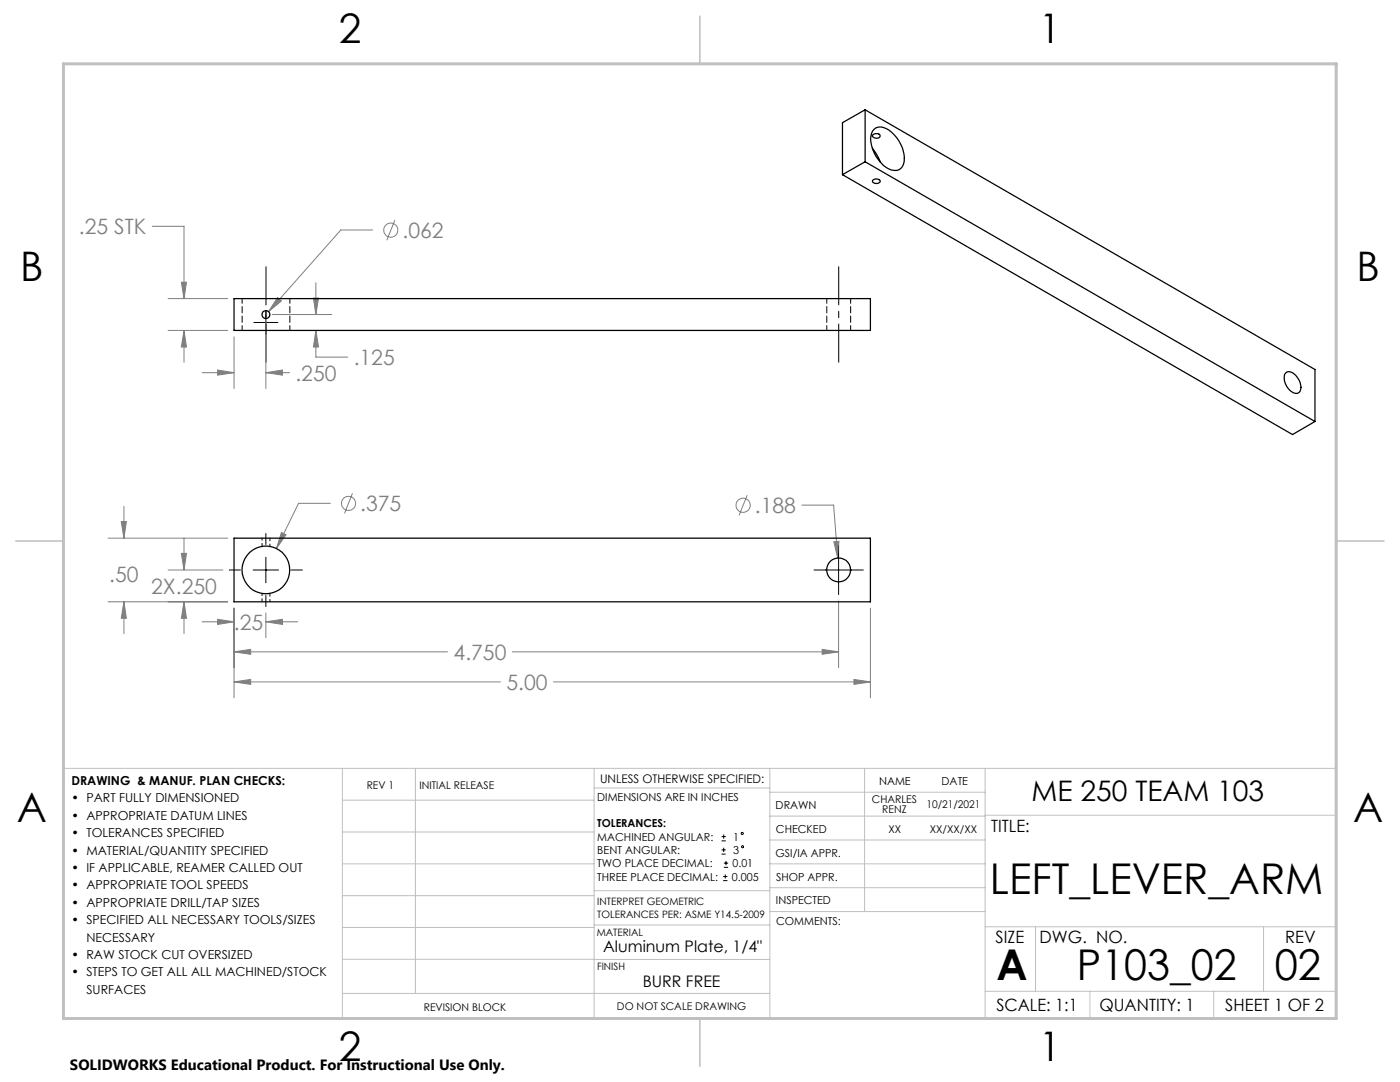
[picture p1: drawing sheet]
<svg xmlns="http://www.w3.org/2000/svg" width="279mm" height="216mm" viewBox="0 0 279 216" stroke-linecap="round" stroke-linejoin="round" font-family="sans-serif">
<g fill="none" stroke="#808080" stroke-width=".2">
<path d="M30.4 45.2h6.3v14.4M33.5 59.6h11.9M36.2 56.3h1l-.5 3.3zM55.4 59.4l.8 .6-2.6 2.2zM62.5 59.5h1.1l-.6 3.3zM63 56.4v6.4M74.4 45.9h-6.4l-14.4 16.3M78.8 43.9l-1.6 4M33.5 65.9h11.9M36.7 65.9l.5 3.4h-1zM36.7 65.9v6.4M40.4 74.4h6.3"/>
<path d="M43.4 73.8l3.3 .6-3.3 .5zM46.7 67.2v10.3M53.1 74.4l3.3-.6v1.1zM53.1 64v13.5M53.1 74.4h4.7M54.3 62.8h11.9M63 65.9l.6 3.4h-1.1zM63 65.9v5.4h6.4M70.3 98.4l-1.5 4M149.1 98.8l-1.6 4M21.6 107.4h23.8M24.2 104.1h1l-.5 3.3z"/>
<path d="M24.7 101v6.4M33.5 113.7h11M36.2 110.4h1l-.5 3.3zM36.7 107.4v6.3M56.2 106.3l.9 .4-1.9 2.7zM65.9 100.4h-6.3l-4.4 9M160 100.8h6.4l.8 10.5M166.4 108.1l1-.1-.2 3.3zM167.4 119.9v13.3M21.6 120.1h23.8M24.7 120.1l.5 3.3h-1zM24.7 120.1v6.3"/>
<path d="M36.7 120.1l.5 3.3h-1zM36.7 120.1v6.3M40.4 124.1h6.3M43.4 123.6l3.3 .5-3.3 .5zM46.7 136.1l3.3-.5v1zM46.7 130.1l3.3-.5v1zM46.7 121.4v17.8M46.7 136.1h53.2M46.7 130.1h42.6M53.1 124.1l3.3-.5v1zM53.1 122.3v4.9M53.1 124.1h6.3"/>
<path d="M102.2 130.1h65.2M110.5 136.1h63.2M164.1 129.6l3.3 .5-3.3 .5zM170.4 135.6l3.3 .5-3.3 .5zM173.7 121.4v17.8"/>
<circle cx="78" cy="45.9" r="1.42"/>
<circle cx="69.6" cy="100.4" r="1.41"/>
<circle cx="148.3" cy="100.8" r="1.41"/>
</g>
<g fill="none" stroke="#000" stroke-width=".2">
<path d="M50.7 64.3h4.8M53.1 61.9v4.8M45.8 113.7h2.2M50.5 113.7h5.1M53.1 106.4v2.3M53.1 111.2v5.1M53.1 118.8v2.2M58.1 113.7h2.3M162.5 113.7h9.8M167.4 108.8v9.8M144 167.8h.9M144 166.9h.9"/>
<path d="M144 170.4h.8M144 169.6h.8M144.3 175.7h.9M144.3 174.9h.9M144.4 166.5v.9M144.4 169.2v.8M144.5 173.1h.8M144.5 172.2h.8M144.7 174.5v.8M144.9 171.8v.8"/>
<circle cx="148.1" cy="166.3" r=".21"/>
<circle cx="148.2" cy="169" r=".21"/>
</g>
<path d="M53.1 72.3v-19.1M167.4 72.3v-19.1" fill="none" stroke="#000" stroke-width=".2" stroke-dasharray="15.2 1.3 1.3 1.3" stroke-dashoffset="7.6"/>
<g fill="none" stroke="#c0c0c0" stroke-width=".2">
<path d="M12.7 153.3h254v49.9h-240M68.3 153.3v49.9M68.3 159.7h50.3M82.9 153.3v44.9M118.6 153.3v49.9M118.6 157.2h35M153.6 153.3v49.9M153.6 158.1h43M172.5 153.3v28.6M196.6 153.3v49.9M68.3 166h50.3M68.3 178.7h50.3"/>
<path d="M68.3 172.4h50.3M118.6 177.7h35M153.6 162.8h43M153.6 177.1h43M153.6 172.4h43M153.6 167.6h43M196.6 162.7h70.1M68.3 198.2h85.3M68.3 191.4l85.3 .1M68.3 185.1h50.3M118.6 184.6h35M153.6 181.9h43"/>
<path d="M196.6 184.9h70.1M196.6 197.8h70.1M206.7 184.9v12.9M217.5 197.8v5.4M242.2 197.8v5.4M252.2 184.9v12.9"/>
</g>
<path d="M139.7 3.2v9.5M3.1 107.9h9.6M266.7 107.9h9.5M139.7 203.2v9.6" fill="none" stroke="#c0c0c0" stroke-width=".3"/>
<path d="M12.7 12.7h254v190.5h-254z" fill="none" stroke="#c0c0c0" stroke-width=".6"/>
<path d="M46.7 136.1l3.3-.5v1zM170.4 135.6l3.3 .5-3.3 .5zM24.2 104.1h1l-.5 3.3zM24.7 120.1l.5 3.3h-1zM56.2 106.3l-1 3.1 1.9-2.7zM166.4 108.1l.8 3.2 .2-3.3zM53.1 124.1l3.3-.5v1zM43.4 123.6l3.3 .5-3.3 .5zM36.7 120.1l.5 3.3h-1zM36.2 110.4h1l-.5 3.3zM164.1 129.6l3.3 .5-3.3 .5zM46.7 130.1l3.3-.5v1zM36.2 56.3h1l-.5 3.3zM36.7 65.9l.5 3.4h-1zM55.4 59.4l-1.8 2.8 2.6-2.2zM62.5 59.5h1.1l-.6 3.3zM63 65.9l.6 3.4h-1.1zM53.1 74.4l3.3-.6v1.1zM43.4 73.8l3.3 .6-3.3 .5z" fill="#808080"/>
<g fill="none" stroke="#000" stroke-width=".25">
<path d="M168.1 34.9l89.9 51.8 4.4-2.6M172.6 21.9l89.8 51.8v10.4M172.6 32.3l89.8 51.8M172.6 21.9v10.4M172.6 32.3l-4.5 2.6M172.6 21.9l-4.5 2.6v10.4M174.1 29.6l.8 1.1 .8 1.6M174.1 27a1.02 1.02 0 0 1 1.5 0 .78 .78 0 0 1-.7 .6 .78 .78 0 0 1-.8-.6zM174.2 36l.7-.3a.59 .59 0 0 1 .7 .6l-.7 .3a.58 .58 0 0 1-.7-.6zM174.5 25.8a2.32 2.32 0 0 1 2.9 .2 7 7 0 0 1 2.9 6.8 1.86 1.86 0 0 1-2.9 .9 7.1 7.1 0 0 1-3.6-6.6l.4-1zM46.7 59.6h127v6.3h-127zM256.5 74.5a1.4 1.4 0 0 1 2.1 .4 2.76 2.76 0 0 1 .7 3.4 1.65 1.65 0 0 1-2.2-.8 2.84 2.84 0 0 1-.6-3z"/>
<path d="M46.7 107.4h127v12.7h-127z"/>
<circle cx="53.1" cy="62.8" r=".79"/>
<circle cx="53.1" cy="113.7" r="4.8"/>
<circle cx="167.4" cy="113.7" r="2.39"/>
</g>
<path d="M52.3 107.4v1.6M52.3 118.4v1.7M53.9 109v-1.6M53.9 120.1v-1.7" fill="none" stroke="#000" stroke-width=".2" stroke-dasharray="1.3 .6" stroke-dashoffset=".8"/>
<path d="M48.3 59.6v6.3M165 59.6v6.3M57.8 65.9v-6.3M169.8 65.9v-6.3" fill="none" stroke="#000" stroke-width=".2" stroke-dasharray="1.3 .6" stroke-dashoffset=".3"/>
<g font-size="8.5">
<text x="197.6" y="178.4">LEFT_LEVER_ARM</text>
<text x="198.9" y="195.5">A</text>
<text x="214.9" y="195.5">P103_02</text>
<text x="254.4" y="195.5">02</text>
</g>
<g font-size="8.1">
<text x="67.6" y="8.5">2</text>
<text x="207.3" y="8.5">1</text>
<text x="4" y="56.1">B</text>
<text x="270.7" y="56.1">B</text>
<text x="3.3" y="164.1">A</text>
<text x="270" y="164.1">A</text>
<text x="67.6" y="211.7">2</text>
<text x="207.3" y="211.7">1</text>
</g>
<text font-size="5.6" x="205.9" y="159.9">ME 250 TEAM 103</text>
<g font-size="4.2" fill="#808080">
<text x="15.8" y="46.7">.25 STK</text>
<text x="80.3" y="47.5">.062</text>
<text x="59" y="75.9">.250</text>
<text x="70.6" y="72.9">.125</text>
<text x="71.9" y="102">.375</text>
<text x="150.6" y="102.4">.188</text>
<text x="21.8" y="116.2">.50</text>
<text x="30.2" y="118.6">2X.250</text>
<text x="46.7" y="125.7">.25</text>
<text x="90.5" y="131.6">4.750</text>
<text x="101.1" y="137.7">5.00</text>
</g>
<g font-size="3.4">
<text x="197.8" y="166">TITLE:</text>
<text x="198.7" y="188.1">SIZE</text>
<text x="207.5" y="188.1">DWG. NO.</text>
<text x="256.5" y="188.2">REV</text>
<text x="198.8" y="201.7">SCALE: 1:1</text>
<text x="219.4" y="201.7">QUANTITY: 1</text>
<text x="244.5" y="201.7">SHEET 1 OF 2</text>
</g>
<g font-size="3.2">
<text x="120.4" y="189.9">Aluminum Plate, 1/4&quot;</text>
<text x="128.3" y="197">BURR FREE</text>
</g>
<text font-size="3" x="14" y="213.5">SOLIDWORKS Educational Product. For Instructional Use Only.</text>
<g font-size="2.5">
<text x="14.2" y="156.7">DRAWING &amp; MANUF. PLAN CHECKS:</text>
<text x="14.2" y="160.1">• PART FULLY DIMENSIONED</text>
<text x="14.2" y="163.6">• APPROPRIATE DATUM LINES</text>
<text x="14.2" y="167.1">• TOLERANCES SPECIFIED</text>
<text x="14.2" y="170.5">• MATERIAL/QUANTITY SPECIFIED</text>
<text x="14.2" y="174">• IF APPLICABLE, REAMER CALLED OUT</text>
<text x="14.2" y="177.5">• APPROPRIATE TOOL SPEEDS</text>
<text x="14.2" y="180.9">• APPROPRIATE DRILL/TAP SIZES</text>
<text x="14.2" y="184.4">• SPECIFIED ALL NECESSARY TOOLS/SIZES</text>
<text x="14.2" y="191.4">• RAW STOCK CUT OVERSIZED</text>
<text x="17.2" y="187.9">NECESSARY</text>
<text x="14.2" y="194.8">• STEPS TO GET ALL ALL MACHINED/STOCK</text>
<text x="17.2" y="198.3">SURFACES</text>
</g>
<text font-size="2.4" x="119.8" y="156.2">UNLESS OTHERWISE SPECIFIED:</text>
<g font-size="2.2">
<text x="119.2" y="159.8">DIMENSIONS ARE IN INCHES</text>
<text x="154.8" y="161.4">DRAWN</text>
<text x="175.4" y="156.6">NAME</text>
<text x="187.9" y="156.7">DATE</text>
<text x="119.2" y="165.1">TOLERANCES:</text>
<text x="119.2" y="167.8">MACHINED ANGULAR:</text>
<text x="146.3" y="167.8">1</text>
<text x="154.9" y="166.3">CHECKED</text>
<text x="119.2" y="173.1">TWO PLACE DECIMAL:</text>
<text x="119.2" y="170.4">BENT ANGULAR:</text>
<text x="146.2" y="173.1">0.01</text>
<text x="146.4" y="170.4">3</text>
<text x="154.8" y="170.9">GSI/IA APPR.</text>
<text x="119.2" y="175.7">THREE PLACE DECIMAL:</text>
<text x="146.1" y="175.7">0.005</text>
<text x="154.9" y="175.7">SHOP APPR.</text>
<text x="154.9" y="180.4">INSPECTED</text>
<text x="154.9" y="184.6">COMMENTS:</text>
</g>
<g font-size="2.1">
<text x="73.2" y="157.4">REV 1</text>
<text x="83.7" y="157.4">INITIAL RELEASE</text>
<text x="174" y="160.2">CHARLES</text>
<text x="184.9" y="161.2">10/21/2021</text>
<text x="176.1" y="162.3">RENZ</text>
<text x="177.3" y="166.1">XX</text>
<text x="185.6" y="166.1">XX/XX/XX</text>
<text x="84.6" y="201.7">REVISION BLOCK</text>
<text x="123.1" y="201.6">DO NOT SCALE DRAWING</text>
</g>
<g font-size="2">
<text x="119.2" y="180.6">INTERPRET GEOMETRIC</text>
<text x="119.2" y="183.1">TOLERANCES PER: ASME Y14.5-2009</text>
<text x="119.1" y="186.7">MATERIAL</text>
<text x="119.1" y="193.5">FINISH</text>
</g>
</svg>
